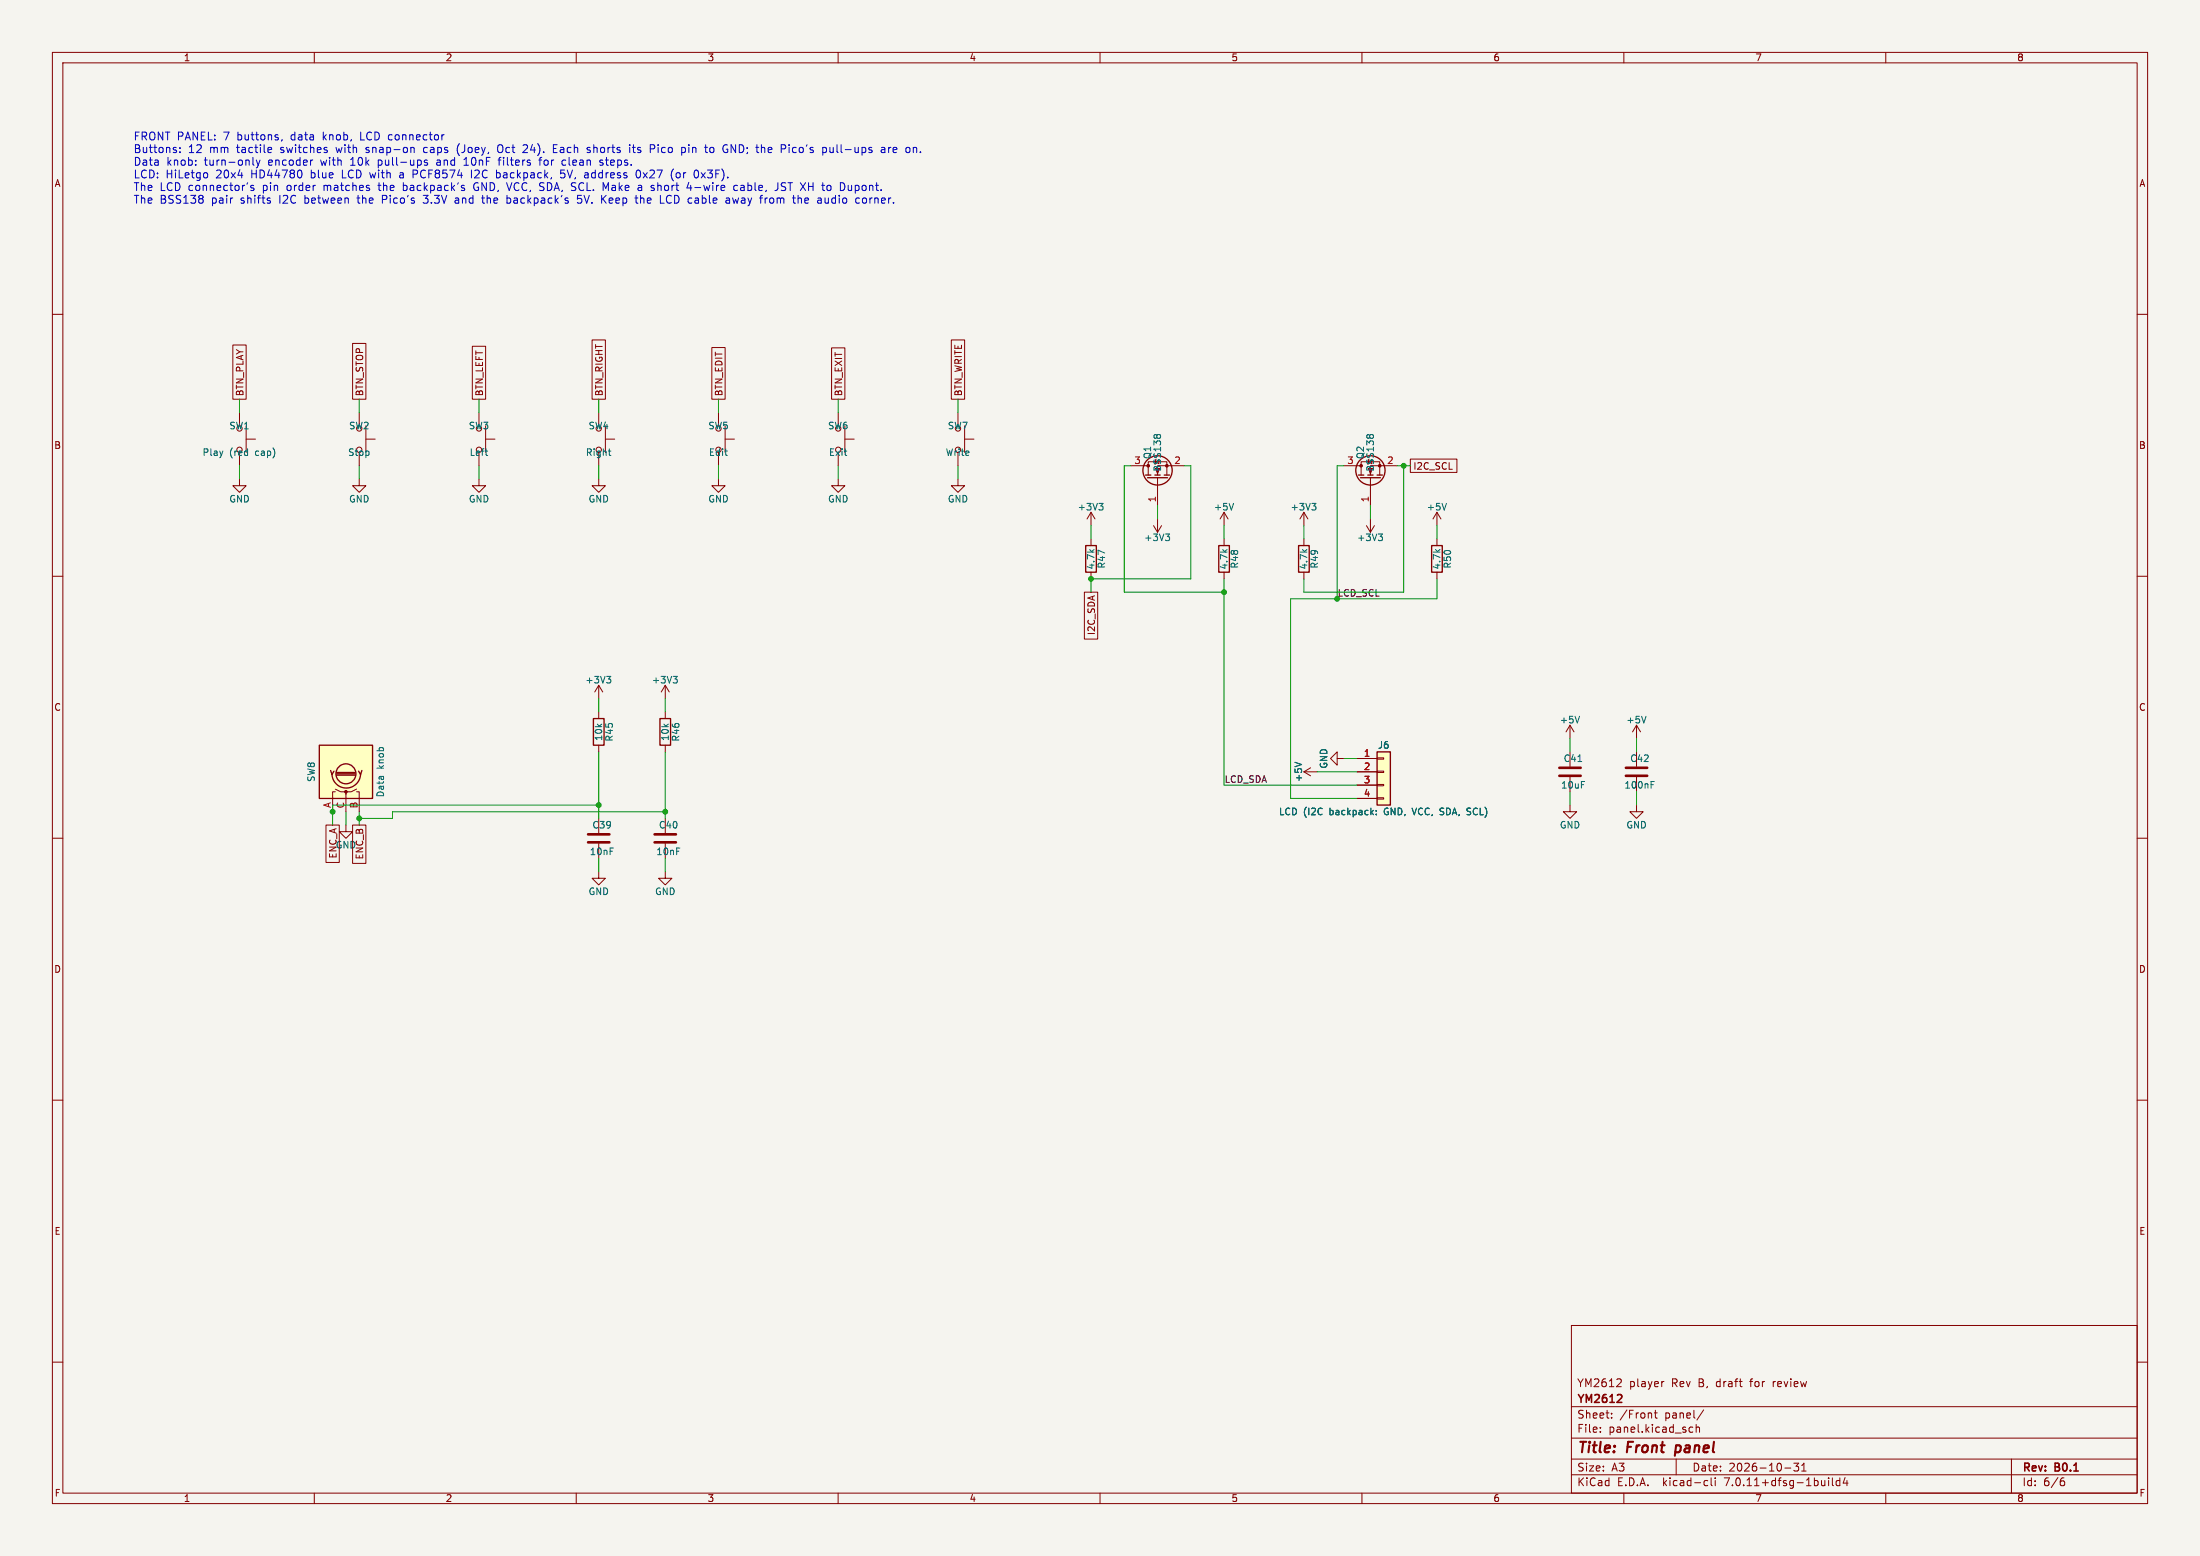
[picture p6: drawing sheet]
(kicad_sch (version 20230121) (generator eeschema)

 (paper "A3")

 (title_block
  (title "Front panel")
  (date "2026-10-31")
  (rev "B0.1")
  (company "YM2612")
  (comment 1 "YM2612 player Rev B, draft for review"))

 (lib_symbols
   (symbol "Switch:SW_Push" (pin_numbers hide) (pin_names (offset 1.016) hide) (in_bom yes) (on_board yes)
   (property "Reference" "SW" (at 1.27 2.54 0) (effects (font (size 1.27 1.27)) (justify left)))
   (property "Value" "SW_Push" (at 0 -1.524 0) (effects (font (size 1.27 1.27))))
   (property "Footprint" "" (at 0 5.08 0) (effects (font (size 1.27 1.27)) hide))
   (property "Datasheet" "~" (at 0 5.08 0) (effects (font (size 1.27 1.27)) hide))
   (symbol "SW_Push_0_1"
    (circle (center -2.032 0) (radius 0.508) (stroke (width 0) (type default)) (fill (type none)))
    (polyline (pts (xy 0 1.27) (xy 0 3.048)) (stroke (width 0) (type default)) (fill (type none)))
    (polyline (pts (xy 2.54 1.27) (xy -2.54 1.27)) (stroke (width 0) (type default)) (fill (type none)))
    (circle (center 2.032 0) (radius 0.508) (stroke (width 0) (type default)) (fill (type none)))
    (pin passive line (at -5.08 0 0) (length 2.54) (name "1" (effects (font (size 1.27 1.27)))) (number "1" (effects (font (size 1.27 1.27)))))
    (pin passive line (at 5.08 0 180) (length 2.54) (name "2" (effects (font (size 1.27 1.27)))) (number "2" (effects (font (size 1.27 1.27)))))))
   (symbol "Device:RotaryEncoder" (pin_names (offset 0.254) hide) (in_bom yes) (on_board yes)
   (property "Reference" "SW" (at 0 6.604 0) (effects (font (size 1.27 1.27))))
   (property "Value" "RotaryEncoder" (at 0 -6.604 0) (effects (font (size 1.27 1.27))))
   (property "Footprint" "" (at -3.81 4.064 0) (effects (font (size 1.27 1.27)) hide))
   (property "Datasheet" "~" (at 0 6.604 0) (effects (font (size 1.27 1.27)) hide))
   (symbol "RotaryEncoder_0_1"
    (rectangle (start -5.08 5.08) (end 5.08 -5.08) (stroke (width 0.254) (type default)) (fill (type background)))
    (circle (center -3.81 0) (radius 0.254) (stroke (width 0) (type default)) (fill (type outline)))
    (circle (center -0.381 0) (radius 1.905) (stroke (width 0.254) (type default)) (fill (type none)))
    (arc (start -0.381 2.667) (mid -3.0988 -0.0635) (end -0.381 -2.794) (stroke (width 0.254) (type default)) (fill (type none)))
    (polyline (pts (xy -0.635 -1.778) (xy -0.635 1.778)) (stroke (width 0.254) (type default)) (fill (type none)))
    (polyline (pts (xy -0.381 -1.778) (xy -0.381 1.778)) (stroke (width 0.254) (type default)) (fill (type none)))
    (polyline (pts (xy -0.127 1.778) (xy -0.127 -1.778)) (stroke (width 0.254) (type default)) (fill (type none)))
    (polyline (pts (xy -5.08 -2.54) (xy -3.81 -2.54) (xy -3.81 -2.032)) (stroke (width 0) (type default)) (fill (type none)))
    (polyline (pts (xy -5.08 2.54) (xy -3.81 2.54) (xy -3.81 2.032)) (stroke (width 0) (type default)) (fill (type none)))
    (polyline (pts (xy 0.254 -3.048) (xy -0.508 -2.794) (xy 0.127 -2.413)) (stroke (width 0.254) (type default)) (fill (type none)))
    (polyline (pts (xy 0.254 2.921) (xy -0.508 2.667) (xy 0.127 2.286)) (stroke (width 0.254) (type default)) (fill (type none)))
    (polyline (pts (xy -5.08 0) (xy -3.81 0) (xy -3.81 -1.016) (xy -3.302 -2.032)) (stroke (width 0) (type default)) (fill (type none)))
    (polyline (pts (xy -4.318 0) (xy -3.81 0) (xy -3.81 1.016) (xy -3.302 2.032)) (stroke (width 0) (type default)) (fill (type none))))
   (symbol "RotaryEncoder_1_1"
    (pin passive line (at -7.62 2.54 0) (length 2.54) (name "A" (effects (font (size 1.27 1.27)))) (number "A" (effects (font (size 1.27 1.27)))))
    (pin passive line (at -7.62 -2.54 0) (length 2.54) (name "B" (effects (font (size 1.27 1.27)))) (number "B" (effects (font (size 1.27 1.27)))))
    (pin passive line (at -7.62 0 0) (length 2.54) (name "C" (effects (font (size 1.27 1.27)))) (number "C" (effects (font (size 1.27 1.27)))))))
   (symbol "Device:R" (pin_numbers hide) (pin_names (offset 0)) (in_bom yes) (on_board yes)
   (property "Reference" "R" (at 2.032 0 90) (effects (font (size 1.27 1.27))))
   (property "Value" "R" (at 0 0 90) (effects (font (size 1.27 1.27))))
   (property "Footprint" "" (at -1.778 0 90) (effects (font (size 1.27 1.27)) hide))
   (property "Datasheet" "~" (at 0 0 0) (effects (font (size 1.27 1.27)) hide))
   (symbol "R_0_1"
    (rectangle (start -1.016 -2.54) (end 1.016 2.54) (stroke (width 0.254) (type default)) (fill (type none))))
   (symbol "R_1_1"
    (pin passive line (at 0 3.81 270) (length 1.27) (name "~" (effects (font (size 1.27 1.27)))) (number "1" (effects (font (size 1.27 1.27)))))
    (pin passive line (at 0 -3.81 90) (length 1.27) (name "~" (effects (font (size 1.27 1.27)))) (number "2" (effects (font (size 1.27 1.27)))))))
   (symbol "Device:C" (pin_numbers hide) (pin_names (offset 0.254)) (in_bom yes) (on_board yes)
   (property "Reference" "C" (at 0.635 2.54 0) (effects (font (size 1.27 1.27)) (justify left)))
   (property "Value" "C" (at 0.635 -2.54 0) (effects (font (size 1.27 1.27)) (justify left)))
   (property "Footprint" "" (at 0.9652 -3.81 0) (effects (font (size 1.27 1.27)) hide))
   (property "Datasheet" "~" (at 0 0 0) (effects (font (size 1.27 1.27)) hide))
   (symbol "C_0_1"
    (polyline (pts (xy -2.032 -0.762) (xy 2.032 -0.762)) (stroke (width 0.508) (type default)) (fill (type none)))
    (polyline (pts (xy -2.032 0.762) (xy 2.032 0.762)) (stroke (width 0.508) (type default)) (fill (type none))))
   (symbol "C_1_1"
    (pin passive line (at 0 3.81 270) (length 2.794) (name "~" (effects (font (size 1.27 1.27)))) (number "1" (effects (font (size 1.27 1.27)))))
    (pin passive line (at 0 -3.81 90) (length 2.794) (name "~" (effects (font (size 1.27 1.27)))) (number "2" (effects (font (size 1.27 1.27)))))))
   (symbol "Transistor_FET:BSS138" (pin_names hide) (in_bom yes) (on_board yes)
   (property "Reference" "Q" (at 5.08 1.905 0) (effects (font (size 1.27 1.27)) (justify left)))
   (property "Value" "BSS138" (at 5.08 0 0) (effects (font (size 1.27 1.27)) (justify left)))
   (property "Footprint" "Package_TO_SOT_SMD:SOT-23" (at 5.08 -1.905 0) (effects (font (size 1.27 1.27) italic) (justify left) hide))
   (property "Datasheet" "https://www.onsemi.com/pub/Collateral/BSS138-D.PDF" (at 5.08 -3.81 0) (effects (font (size 1.27 1.27)) (justify left) hide))
   (symbol "BSS138_0_1"
    (polyline (pts (xy 0.254 0) (xy -2.54 0)) (stroke (width 0) (type default)) (fill (type none)))
    (polyline (pts (xy 0.254 1.905) (xy 0.254 -1.905)) (stroke (width 0.254) (type default)) (fill (type none)))
    (polyline (pts (xy 0.762 -1.27) (xy 0.762 -2.286)) (stroke (width 0.254) (type default)) (fill (type none)))
    (polyline (pts (xy 0.762 0.508) (xy 0.762 -0.508)) (stroke (width 0.254) (type default)) (fill (type none)))
    (polyline (pts (xy 0.762 2.286) (xy 0.762 1.27)) (stroke (width 0.254) (type default)) (fill (type none)))
    (polyline (pts (xy 2.54 2.54) (xy 2.54 1.778)) (stroke (width 0) (type default)) (fill (type none)))
    (polyline (pts (xy 2.54 -2.54) (xy 2.54 0) (xy 0.762 0)) (stroke (width 0) (type default)) (fill (type none)))
    (polyline (pts (xy 0.762 -1.778) (xy 3.302 -1.778) (xy 3.302 1.778) (xy 0.762 1.778)) (stroke (width 0) (type default)) (fill (type none)))
    (polyline (pts (xy 1.016 0) (xy 2.032 0.381) (xy 2.032 -0.381) (xy 1.016 0)) (stroke (width 0) (type default)) (fill (type outline)))
    (polyline (pts (xy 2.794 0.508) (xy 2.921 0.381) (xy 3.683 0.381) (xy 3.81 0.254)) (stroke (width 0) (type default)) (fill (type none)))
    (polyline (pts (xy 3.302 0.381) (xy 2.921 -0.254) (xy 3.683 -0.254) (xy 3.302 0.381)) (stroke (width 0) (type default)) (fill (type none)))
    (circle (center 1.651 0) (radius 2.794) (stroke (width 0.254) (type default)) (fill (type none)))
    (circle (center 2.54 -1.778) (radius 0.254) (stroke (width 0) (type default)) (fill (type outline)))
    (circle (center 2.54 1.778) (radius 0.254) (stroke (width 0) (type default)) (fill (type outline))))
   (symbol "BSS138_1_1"
    (pin input line (at -5.08 0 0) (length 2.54) (name "G" (effects (font (size 1.27 1.27)))) (number "1" (effects (font (size 1.27 1.27)))))
    (pin passive line (at 2.54 -5.08 90) (length 2.54) (name "S" (effects (font (size 1.27 1.27)))) (number "2" (effects (font (size 1.27 1.27)))))
    (pin passive line (at 2.54 5.08 270) (length 2.54) (name "D" (effects (font (size 1.27 1.27)))) (number "3" (effects (font (size 1.27 1.27)))))))
   (symbol "Connector_Generic:Conn_01x04" (pin_names (offset 1.016) hide) (in_bom yes) (on_board yes)
   (property "Reference" "J" (at 0 5.08 0) (effects (font (size 1.27 1.27))))
   (property "Value" "Conn_01x04" (at 0 -7.62 0) (effects (font (size 1.27 1.27))))
   (property "Footprint" "" (at 0 0 0) (effects (font (size 1.27 1.27)) hide))
   (property "Datasheet" "~" (at 0 0 0) (effects (font (size 1.27 1.27)) hide))
   (symbol "Conn_01x04_1_1"
    (rectangle (start -1.27 -4.953) (end 0 -5.207) (stroke (width 0.1524) (type default)) (fill (type none)))
    (rectangle (start -1.27 -2.413) (end 0 -2.667) (stroke (width 0.1524) (type default)) (fill (type none)))
    (rectangle (start -1.27 0.127) (end 0 -0.127) (stroke (width 0.1524) (type default)) (fill (type none)))
    (rectangle (start -1.27 2.667) (end 0 2.413) (stroke (width 0.1524) (type default)) (fill (type none)))
    (rectangle (start -1.27 3.81) (end 1.27 -6.35) (stroke (width 0.254) (type default)) (fill (type background)))
    (pin passive line (at -5.08 2.54 0) (length 3.81) (name "Pin_1" (effects (font (size 1.27 1.27)))) (number "1" (effects (font (size 1.27 1.27)))))
    (pin passive line (at -5.08 0 0) (length 3.81) (name "Pin_2" (effects (font (size 1.27 1.27)))) (number "2" (effects (font (size 1.27 1.27)))))
    (pin passive line (at -5.08 -2.54 0) (length 3.81) (name "Pin_3" (effects (font (size 1.27 1.27)))) (number "3" (effects (font (size 1.27 1.27)))))
    (pin passive line (at -5.08 -5.08 0) (length 3.81) (name "Pin_4" (effects (font (size 1.27 1.27)))) (number "4" (effects (font (size 1.27 1.27)))))))
   (symbol "power:GND" (power) (pin_names (offset 0)) (in_bom yes) (on_board yes)
   (property "Reference" "#PWR" (at 0 -6.35 0) (effects (font (size 1.27 1.27)) hide))
   (property "Value" "GND" (at 0 -3.81 0) (effects (font (size 1.27 1.27))))
   (property "Footprint" "" (at 0 0 0) (effects (font (size 1.27 1.27)) hide))
   (property "Datasheet" "" (at 0 0 0) (effects (font (size 1.27 1.27)) hide))
   (symbol "GND_0_1"
    (polyline (pts (xy 0 0) (xy 0 -1.27) (xy 1.27 -1.27) (xy 0 -2.54) (xy -1.27 -1.27) (xy 0 -1.27)) (stroke (width 0) (type default)) (fill (type none))))
   (symbol "GND_1_1"
    (pin power_in line (at 0 0 270) (length 0) hide (name "GND" (effects (font (size 1.27 1.27)))) (number "1" (effects (font (size 1.27 1.27)))))))
   (symbol "power:+3V3" (power) (pin_names (offset 0)) (in_bom yes) (on_board yes)
   (property "Reference" "#PWR" (at 0 -3.81 0) (effects (font (size 1.27 1.27)) hide))
   (property "Value" "+3V3" (at 0 3.556 0) (effects (font (size 1.27 1.27))))
   (property "Footprint" "" (at 0 0 0) (effects (font (size 1.27 1.27)) hide))
   (property "Datasheet" "" (at 0 0 0) (effects (font (size 1.27 1.27)) hide))
   (symbol "+3V3_0_1"
    (polyline (pts (xy -0.762 1.27) (xy 0 2.54)) (stroke (width 0) (type default)) (fill (type none)))
    (polyline (pts (xy 0 0) (xy 0 2.54)) (stroke (width 0) (type default)) (fill (type none)))
    (polyline (pts (xy 0 2.54) (xy 0.762 1.27)) (stroke (width 0) (type default)) (fill (type none))))
   (symbol "+3V3_1_1"
    (pin power_in line (at 0 0 90) (length 0) hide (name "+3V3" (effects (font (size 1.27 1.27)))) (number "1" (effects (font (size 1.27 1.27)))))))
   (symbol "power:+5V" (power) (pin_names (offset 0)) (in_bom yes) (on_board yes)
   (property "Reference" "#PWR" (at 0 -3.81 0) (effects (font (size 1.27 1.27)) hide))
   (property "Value" "+5V" (at 0 3.556 0) (effects (font (size 1.27 1.27))))
   (property "Footprint" "" (at 0 0 0) (effects (font (size 1.27 1.27)) hide))
   (property "Datasheet" "" (at 0 0 0) (effects (font (size 1.27 1.27)) hide))
   (symbol "+5V_0_1"
    (polyline (pts (xy -0.762 1.27) (xy 0 2.54)) (stroke (width 0) (type default)) (fill (type none)))
    (polyline (pts (xy 0 0) (xy 0 2.54)) (stroke (width 0) (type default)) (fill (type none)))
    (polyline (pts (xy 0 2.54) (xy 0.762 1.27)) (stroke (width 0) (type default)) (fill (type none))))
   (symbol "+5V_1_1"
    (pin power_in line (at 0 0 90) (length 0) hide (name "+5V" (effects (font (size 1.27 1.27)))) (number "1" (effects (font (size 1.27 1.27))))))))

 (symbol (lib_id "Switch:SW_Push") (at 45.72 83.82 270) (unit 1) (in_bom yes) (on_board yes) (dnp no)
  (property "Reference" "SW1" (at 45.72 81.28 90) (effects (font (size 1.27 1.27))))
  (property "Value" "Play (red cap)" (at 45.72 86.36 90) (effects (font (size 1.27 1.27))))
  (property "Footprint" "Button_Switch_THT:SW_PUSH-12mm" (at 45.72 83.82 0) (effects (font (size 1.27 1.27)) hide))
  (property "Datasheet" "" (at 45.72 83.82 0) (effects (font (size 1.27 1.27)) hide))
  (property "MPN" "B3F-4055" (at 45.72 83.82 0) (effects (font (size 1.27 1.27)) hide))
  (property "Spec" "Omron 12 mm tactile switch, 7.3 mm tall, with a B32-series snap-on round cap" (at 45.72 83.82 0) (effects (font (size 1.27 1.27)) hide)) (pin "1") (pin "2"))
 (symbol (lib_id "Switch:SW_Push") (at 68.58 83.82 270) (unit 1) (in_bom yes) (on_board yes) (dnp no)
  (property "Reference" "SW2" (at 68.58 81.28 90) (effects (font (size 1.27 1.27))))
  (property "Value" "Stop" (at 68.58 86.36 90) (effects (font (size 1.27 1.27))))
  (property "Footprint" "Button_Switch_THT:SW_PUSH-12mm" (at 68.58 83.82 0) (effects (font (size 1.27 1.27)) hide))
  (property "Datasheet" "" (at 68.58 83.82 0) (effects (font (size 1.27 1.27)) hide))
  (property "MPN" "B3F-4055" (at 68.58 83.82 0) (effects (font (size 1.27 1.27)) hide))
  (property "Spec" "Omron 12 mm tactile switch, 7.3 mm tall, with a B32-series snap-on round cap" (at 68.58 83.82 0) (effects (font (size 1.27 1.27)) hide)) (pin "1") (pin "2"))
 (symbol (lib_id "Switch:SW_Push") (at 91.44 83.82 270) (unit 1) (in_bom yes) (on_board yes) (dnp no)
  (property "Reference" "SW3" (at 91.44 81.28 90) (effects (font (size 1.27 1.27))))
  (property "Value" "Left" (at 91.44 86.36 90) (effects (font (size 1.27 1.27))))
  (property "Footprint" "Button_Switch_THT:SW_PUSH-12mm" (at 91.44 83.82 0) (effects (font (size 1.27 1.27)) hide))
  (property "Datasheet" "" (at 91.44 83.82 0) (effects (font (size 1.27 1.27)) hide))
  (property "MPN" "B3F-4055" (at 91.44 83.82 0) (effects (font (size 1.27 1.27)) hide))
  (property "Spec" "Omron 12 mm tactile switch, 7.3 mm tall, with a B32-series snap-on round cap" (at 91.44 83.82 0) (effects (font (size 1.27 1.27)) hide)) (pin "1") (pin "2"))
 (symbol (lib_id "Switch:SW_Push") (at 114.3 83.82 270) (unit 1) (in_bom yes) (on_board yes) (dnp no)
  (property "Reference" "SW4" (at 114.3 81.28 90) (effects (font (size 1.27 1.27))))
  (property "Value" "Right" (at 114.3 86.36 90) (effects (font (size 1.27 1.27))))
  (property "Footprint" "Button_Switch_THT:SW_PUSH-12mm" (at 114.3 83.82 0) (effects (font (size 1.27 1.27)) hide))
  (property "Datasheet" "" (at 114.3 83.82 0) (effects (font (size 1.27 1.27)) hide))
  (property "MPN" "B3F-4055" (at 114.3 83.82 0) (effects (font (size 1.27 1.27)) hide))
  (property "Spec" "Omron 12 mm tactile switch, 7.3 mm tall, with a B32-series snap-on round cap" (at 114.3 83.82 0) (effects (font (size 1.27 1.27)) hide)) (pin "1") (pin "2"))
 (symbol (lib_id "Switch:SW_Push") (at 137.16 83.82 270) (unit 1) (in_bom yes) (on_board yes) (dnp no)
  (property "Reference" "SW5" (at 137.16 81.28 90) (effects (font (size 1.27 1.27))))
  (property "Value" "Edit" (at 137.16 86.36 90) (effects (font (size 1.27 1.27))))
  (property "Footprint" "Button_Switch_THT:SW_PUSH-12mm" (at 137.16 83.82 0) (effects (font (size 1.27 1.27)) hide))
  (property "Datasheet" "" (at 137.16 83.82 0) (effects (font (size 1.27 1.27)) hide))
  (property "MPN" "B3F-4055" (at 137.16 83.82 0) (effects (font (size 1.27 1.27)) hide))
  (property "Spec" "Omron 12 mm tactile switch, 7.3 mm tall, with a B32-series snap-on round cap" (at 137.16 83.82 0) (effects (font (size 1.27 1.27)) hide)) (pin "1") (pin "2"))
 (symbol (lib_id "Switch:SW_Push") (at 160.02 83.82 270) (unit 1) (in_bom yes) (on_board yes) (dnp no)
  (property "Reference" "SW6" (at 160.02 81.28 90) (effects (font (size 1.27 1.27))))
  (property "Value" "Exit" (at 160.02 86.36 90) (effects (font (size 1.27 1.27))))
  (property "Footprint" "Button_Switch_THT:SW_PUSH-12mm" (at 160.02 83.82 0) (effects (font (size 1.27 1.27)) hide))
  (property "Datasheet" "" (at 160.02 83.82 0) (effects (font (size 1.27 1.27)) hide))
  (property "MPN" "B3F-4055" (at 160.02 83.82 0) (effects (font (size 1.27 1.27)) hide))
  (property "Spec" "Omron 12 mm tactile switch, 7.3 mm tall, with a B32-series snap-on round cap" (at 160.02 83.82 0) (effects (font (size 1.27 1.27)) hide)) (pin "1") (pin "2"))
 (symbol (lib_id "Switch:SW_Push") (at 182.88 83.82 270) (unit 1) (in_bom yes) (on_board yes) (dnp no)
  (property "Reference" "SW7" (at 182.88 81.28 90) (effects (font (size 1.27 1.27))))
  (property "Value" "Write" (at 182.88 86.36 90) (effects (font (size 1.27 1.27))))
  (property "Footprint" "Button_Switch_THT:SW_PUSH-12mm" (at 182.88 83.82 0) (effects (font (size 1.27 1.27)) hide))
  (property "Datasheet" "" (at 182.88 83.82 0) (effects (font (size 1.27 1.27)) hide))
  (property "MPN" "B3F-4055" (at 182.88 83.82 0) (effects (font (size 1.27 1.27)) hide))
  (property "Spec" "Omron 12 mm tactile switch, 7.3 mm tall, with a B32-series snap-on round cap" (at 182.88 83.82 0) (effects (font (size 1.27 1.27)) hide)) (pin "1") (pin "2"))
 (symbol (lib_id "Device:RotaryEncoder") (at 66.04 147.32 90) (unit 1) (in_bom yes) (on_board yes) (dnp no)
  (property "Reference" "SW8" (at 59.436 147.32 0) (effects (font (size 1.27 1.27))))
  (property "Value" "Data knob" (at 72.644 147.32 0) (effects (font (size 1.27 1.27))))
  (property "Footprint" "Rotary_Encoder:RotaryEncoder_Alps_EC11E_Vertical_H20mm" (at 66.04 147.32 0) (effects (font (size 1.27 1.27)) hide))
  (property "Datasheet" "" (at 66.04 147.32 0) (effects (font (size 1.27 1.27)) hide))
  (property "MPN" "PEC11R-4215F-N0024" (at 66.04 147.32 0) (effects (font (size 1.27 1.27)) hide))
  (property "Spec" "Bourns 24-step encoder, no push switch, 15 mm shaft (EC11 footprint)" (at 66.04 147.32 0) (effects (font (size 1.27 1.27)) hide)) (pin "A") (pin "B") (pin "C"))
 (symbol (lib_id "Device:R") (at 114.3 139.7 0) (unit 1) (in_bom yes) (on_board yes) (dnp no)
  (property "Reference" "R45" (at 116.332 139.7 90) (effects (font (size 1.27 1.27))))
  (property "Value" "10k" (at 114.3 139.7 90) (effects (font (size 1.27 1.27))))
  (property "Footprint" "Resistor_SMD:R_0603_1608Metric" (at 114.3 139.7 0) (effects (font (size 1.27 1.27)) hide))
  (property "Datasheet" "" (at 114.3 139.7 0) (effects (font (size 1.27 1.27)) hide))
  (property "Spec" "1%, 0603" (at 114.3 139.7 0) (effects (font (size 1.27 1.27)) hide)) (pin "1") (pin "2"))
 (symbol (lib_id "Device:R") (at 127 139.7 0) (unit 1) (in_bom yes) (on_board yes) (dnp no)
  (property "Reference" "R46" (at 129.032 139.7 90) (effects (font (size 1.27 1.27))))
  (property "Value" "10k" (at 127 139.7 90) (effects (font (size 1.27 1.27))))
  (property "Footprint" "Resistor_SMD:R_0603_1608Metric" (at 127 139.7 0) (effects (font (size 1.27 1.27)) hide))
  (property "Datasheet" "" (at 127 139.7 0) (effects (font (size 1.27 1.27)) hide))
  (property "Spec" "1%, 0603" (at 127 139.7 0) (effects (font (size 1.27 1.27)) hide)) (pin "1") (pin "2"))
 (symbol (lib_id "Device:C") (at 114.3 160.02 0) (unit 1) (in_bom yes) (on_board yes) (dnp no)
  (property "Reference" "C39" (at 114.935 157.48 0) (effects (font (size 1.27 1.27))))
  (property "Value" "10nF" (at 114.935 162.56 0) (effects (font (size 1.27 1.27))))
  (property "Footprint" "Capacitor_SMD:C_0603_1608Metric" (at 114.3 160.02 0) (effects (font (size 1.27 1.27)) hide))
  (property "Datasheet" "" (at 114.3 160.02 0) (effects (font (size 1.27 1.27)) hide))
  (property "Spec" "X7R, 16V" (at 114.3 160.02 0) (effects (font (size 1.27 1.27)) hide)) (pin "1") (pin "2"))
 (symbol (lib_id "Device:C") (at 127 160.02 0) (unit 1) (in_bom yes) (on_board yes) (dnp no)
  (property "Reference" "C40" (at 127.635 157.48 0) (effects (font (size 1.27 1.27))))
  (property "Value" "10nF" (at 127.635 162.56 0) (effects (font (size 1.27 1.27))))
  (property "Footprint" "Capacitor_SMD:C_0603_1608Metric" (at 127 160.02 0) (effects (font (size 1.27 1.27)) hide))
  (property "Datasheet" "" (at 127 160.02 0) (effects (font (size 1.27 1.27)) hide))
  (property "Spec" "X7R, 16V" (at 127 160.02 0) (effects (font (size 1.27 1.27)) hide)) (pin "1") (pin "2"))
 (symbol (lib_id "Transistor_FET:BSS138") (at 220.98 91.44 90) (unit 1) (in_bom yes) (on_board yes) (dnp no)
  (property "Reference" "Q1" (at 219.075 86.36 0) (effects (font (size 1.27 1.27))))
  (property "Value" "BSS138" (at 220.98 86.36 0) (effects (font (size 1.27 1.27))))
  (property "Footprint" "Package_TO_SOT_SMD:SOT-23" (at 220.98 91.44 0) (effects (font (size 1.27 1.27)) hide))
  (property "Datasheet" "" (at 220.98 91.44 0) (effects (font (size 1.27 1.27)) hide))
  (property "MPN" "BSS138" (at 220.98 91.44 0) (effects (font (size 1.27 1.27)) hide))
  (property "Spec" "N-MOSFET, SOT-23" (at 220.98 91.44 0) (effects (font (size 1.27 1.27)) hide)) (pin "1") (pin "2") (pin "3"))
 (symbol (lib_id "Device:R") (at 208.28 106.68 0) (unit 1) (in_bom yes) (on_board yes) (dnp no)
  (property "Reference" "R47" (at 210.312 106.68 90) (effects (font (size 1.27 1.27))))
  (property "Value" "4.7k" (at 208.28 106.68 90) (effects (font (size 1.27 1.27))))
  (property "Footprint" "Resistor_SMD:R_0603_1608Metric" (at 208.28 106.68 0) (effects (font (size 1.27 1.27)) hide))
  (property "Datasheet" "" (at 208.28 106.68 0) (effects (font (size 1.27 1.27)) hide))
  (property "Spec" "1%, 0603" (at 208.28 106.68 0) (effects (font (size 1.27 1.27)) hide)) (pin "1") (pin "2"))
 (symbol (lib_id "Device:R") (at 233.68 106.68 0) (unit 1) (in_bom yes) (on_board yes) (dnp no)
  (property "Reference" "R48" (at 235.712 106.68 90) (effects (font (size 1.27 1.27))))
  (property "Value" "4.7k" (at 233.68 106.68 90) (effects (font (size 1.27 1.27))))
  (property "Footprint" "Resistor_SMD:R_0603_1608Metric" (at 233.68 106.68 0) (effects (font (size 1.27 1.27)) hide))
  (property "Datasheet" "" (at 233.68 106.68 0) (effects (font (size 1.27 1.27)) hide))
  (property "Spec" "1%, 0603" (at 233.68 106.68 0) (effects (font (size 1.27 1.27)) hide)) (pin "1") (pin "2"))
 (symbol (lib_id "Transistor_FET:BSS138") (at 261.62 91.44 90) (unit 1) (in_bom yes) (on_board yes) (dnp no)
  (property "Reference" "Q2" (at 259.715 86.36 0) (effects (font (size 1.27 1.27))))
  (property "Value" "BSS138" (at 261.62 86.36 0) (effects (font (size 1.27 1.27))))
  (property "Footprint" "Package_TO_SOT_SMD:SOT-23" (at 261.62 91.44 0) (effects (font (size 1.27 1.27)) hide))
  (property "Datasheet" "" (at 261.62 91.44 0) (effects (font (size 1.27 1.27)) hide))
  (property "MPN" "BSS138" (at 261.62 91.44 0) (effects (font (size 1.27 1.27)) hide))
  (property "Spec" "N-MOSFET, SOT-23" (at 261.62 91.44 0) (effects (font (size 1.27 1.27)) hide)) (pin "1") (pin "2") (pin "3"))
 (symbol (lib_id "Device:R") (at 248.92 106.68 0) (unit 1) (in_bom yes) (on_board yes) (dnp no)
  (property "Reference" "R49" (at 250.952 106.68 90) (effects (font (size 1.27 1.27))))
  (property "Value" "4.7k" (at 248.92 106.68 90) (effects (font (size 1.27 1.27))))
  (property "Footprint" "Resistor_SMD:R_0603_1608Metric" (at 248.92 106.68 0) (effects (font (size 1.27 1.27)) hide))
  (property "Datasheet" "" (at 248.92 106.68 0) (effects (font (size 1.27 1.27)) hide))
  (property "Spec" "1%, 0603" (at 248.92 106.68 0) (effects (font (size 1.27 1.27)) hide)) (pin "1") (pin "2"))
 (symbol (lib_id "Device:R") (at 274.32 106.68 0) (unit 1) (in_bom yes) (on_board yes) (dnp no)
  (property "Reference" "R50" (at 276.352 106.68 90) (effects (font (size 1.27 1.27))))
  (property "Value" "4.7k" (at 274.32 106.68 90) (effects (font (size 1.27 1.27))))
  (property "Footprint" "Resistor_SMD:R_0603_1608Metric" (at 274.32 106.68 0) (effects (font (size 1.27 1.27)) hide))
  (property "Datasheet" "" (at 274.32 106.68 0) (effects (font (size 1.27 1.27)) hide))
  (property "Spec" "1%, 0603" (at 274.32 106.68 0) (effects (font (size 1.27 1.27)) hide)) (pin "1") (pin "2"))
 (symbol (lib_id "Connector_Generic:Conn_01x04") (at 264.16 147.32 0) (unit 1) (in_bom yes) (on_board yes) (dnp no)
  (property "Reference" "J6" (at 264.16 142.24 0) (effects (font (size 1.27 1.27))))
  (property "Value" "LCD (I2C backpack: GND, VCC, SDA, SCL)" (at 264.16 154.94 0) (effects (font (size 1.27 1.27))))
  (property "Footprint" "Connector_JST:JST_XH_B4B-XH-A_1x04_P2.50mm_Vertical" (at 264.16 147.32 0) (effects (font (size 1.27 1.27)) hide))
  (property "Datasheet" "" (at 264.16 147.32 0) (effects (font (size 1.27 1.27)) hide))
  (property "MPN" "B4B-XH-A(LF)(SN)" (at 264.16 147.32 0) (effects (font (size 1.27 1.27)) hide))
  (property "Spec" "JST XH 4-pin header" (at 264.16 147.32 0) (effects (font (size 1.27 1.27)) hide)) (pin "1") (pin "2") (pin "3") (pin "4"))
 (symbol (lib_id "Device:C") (at 299.72 147.32 0) (unit 1) (in_bom yes) (on_board yes) (dnp no)
  (property "Reference" "C41" (at 300.355 144.78 0) (effects (font (size 1.27 1.27))))
  (property "Value" "10uF" (at 300.355 149.86 0) (effects (font (size 1.27 1.27))))
  (property "Footprint" "Capacitor_SMD:C_0805_2012Metric" (at 299.72 147.32 0) (effects (font (size 1.27 1.27)) hide))
  (property "Datasheet" "" (at 299.72 147.32 0) (effects (font (size 1.27 1.27)) hide))
  (property "Spec" "X5R, 10V, 0805" (at 299.72 147.32 0) (effects (font (size 1.27 1.27)) hide)) (pin "1") (pin "2"))
 (symbol (lib_id "Device:C") (at 312.42 147.32 0) (unit 1) (in_bom yes) (on_board yes) (dnp no)
  (property "Reference" "C42" (at 313.055 144.78 0) (effects (font (size 1.27 1.27))))
  (property "Value" "100nF" (at 313.055 149.86 0) (effects (font (size 1.27 1.27))))
  (property "Footprint" "Capacitor_SMD:C_0603_1608Metric" (at 312.42 147.32 0) (effects (font (size 1.27 1.27)) hide))
  (property "Datasheet" "" (at 312.42 147.32 0) (effects (font (size 1.27 1.27)) hide))
  (property "Spec" "X7R, 16V" (at 312.42 147.32 0) (effects (font (size 1.27 1.27)) hide)) (pin "1") (pin "2"))
 (symbol (lib_id "power:GND") (at 45.72 91.44 0) (unit 1) (in_bom yes) (on_board yes) (dnp no)
  (property "Reference" "#PWR5001" (at 45.72 91.44 0) (effects (font (size 1.27 1.27)) hide))
  (property "Value" "GND" (at 45.72 95.25 0) (effects (font (size 1.27 1.27))))
  (property "Footprint" "" (at 45.72 91.44 0) (effects (font (size 1.27 1.27)) hide))
  (property "Datasheet" "" (at 45.72 91.44 0) (effects (font (size 1.27 1.27)) hide)) (pin "1"))
 (symbol (lib_id "power:GND") (at 68.58 91.44 0) (unit 1) (in_bom yes) (on_board yes) (dnp no)
  (property "Reference" "#PWR5002" (at 68.58 91.44 0) (effects (font (size 1.27 1.27)) hide))
  (property "Value" "GND" (at 68.58 95.25 0) (effects (font (size 1.27 1.27))))
  (property "Footprint" "" (at 68.58 91.44 0) (effects (font (size 1.27 1.27)) hide))
  (property "Datasheet" "" (at 68.58 91.44 0) (effects (font (size 1.27 1.27)) hide)) (pin "1"))
 (symbol (lib_id "power:GND") (at 91.44 91.44 0) (unit 1) (in_bom yes) (on_board yes) (dnp no)
  (property "Reference" "#PWR5003" (at 91.44 91.44 0) (effects (font (size 1.27 1.27)) hide))
  (property "Value" "GND" (at 91.44 95.25 0) (effects (font (size 1.27 1.27))))
  (property "Footprint" "" (at 91.44 91.44 0) (effects (font (size 1.27 1.27)) hide))
  (property "Datasheet" "" (at 91.44 91.44 0) (effects (font (size 1.27 1.27)) hide)) (pin "1"))
 (symbol (lib_id "power:GND") (at 114.3 91.44 0) (unit 1) (in_bom yes) (on_board yes) (dnp no)
  (property "Reference" "#PWR5004" (at 114.3 91.44 0) (effects (font (size 1.27 1.27)) hide))
  (property "Value" "GND" (at 114.3 95.25 0) (effects (font (size 1.27 1.27))))
  (property "Footprint" "" (at 114.3 91.44 0) (effects (font (size 1.27 1.27)) hide))
  (property "Datasheet" "" (at 114.3 91.44 0) (effects (font (size 1.27 1.27)) hide)) (pin "1"))
 (symbol (lib_id "power:GND") (at 137.16 91.44 0) (unit 1) (in_bom yes) (on_board yes) (dnp no)
  (property "Reference" "#PWR5005" (at 137.16 91.44 0) (effects (font (size 1.27 1.27)) hide))
  (property "Value" "GND" (at 137.16 95.25 0) (effects (font (size 1.27 1.27))))
  (property "Footprint" "" (at 137.16 91.44 0) (effects (font (size 1.27 1.27)) hide))
  (property "Datasheet" "" (at 137.16 91.44 0) (effects (font (size 1.27 1.27)) hide)) (pin "1"))
 (symbol (lib_id "power:GND") (at 160.02 91.44 0) (unit 1) (in_bom yes) (on_board yes) (dnp no)
  (property "Reference" "#PWR5006" (at 160.02 91.44 0) (effects (font (size 1.27 1.27)) hide))
  (property "Value" "GND" (at 160.02 95.25 0) (effects (font (size 1.27 1.27))))
  (property "Footprint" "" (at 160.02 91.44 0) (effects (font (size 1.27 1.27)) hide))
  (property "Datasheet" "" (at 160.02 91.44 0) (effects (font (size 1.27 1.27)) hide)) (pin "1"))
 (symbol (lib_id "power:GND") (at 182.88 91.44 0) (unit 1) (in_bom yes) (on_board yes) (dnp no)
  (property "Reference" "#PWR5007" (at 182.88 91.44 0) (effects (font (size 1.27 1.27)) hide))
  (property "Value" "GND" (at 182.88 95.25 0) (effects (font (size 1.27 1.27))))
  (property "Footprint" "" (at 182.88 91.44 0) (effects (font (size 1.27 1.27)) hide))
  (property "Datasheet" "" (at 182.88 91.44 0) (effects (font (size 1.27 1.27)) hide)) (pin "1"))
 (symbol (lib_id "power:GND") (at 66.04 157.48 0) (unit 1) (in_bom yes) (on_board yes) (dnp no)
  (property "Reference" "#PWR5008" (at 66.04 157.48 0) (effects (font (size 1.27 1.27)) hide))
  (property "Value" "GND" (at 66.04 161.29 0) (effects (font (size 1.27 1.27))))
  (property "Footprint" "" (at 66.04 157.48 0) (effects (font (size 1.27 1.27)) hide))
  (property "Datasheet" "" (at 66.04 157.48 0) (effects (font (size 1.27 1.27)) hide)) (pin "1"))
 (symbol (lib_id "power:+3V3") (at 114.3 133.35 0) (unit 1) (in_bom yes) (on_board yes) (dnp no)
  (property "Reference" "#PWR5009" (at 114.3 133.35 0) (effects (font (size 1.27 1.27)) hide))
  (property "Value" "+3V3" (at 114.3 129.794 0) (effects (font (size 1.27 1.27))))
  (property "Footprint" "" (at 114.3 133.35 0) (effects (font (size 1.27 1.27)) hide))
  (property "Datasheet" "" (at 114.3 133.35 0) (effects (font (size 1.27 1.27)) hide)) (pin "1"))
 (symbol (lib_id "power:+3V3") (at 127 133.35 0) (unit 1) (in_bom yes) (on_board yes) (dnp no)
  (property "Reference" "#PWR5010" (at 127 133.35 0) (effects (font (size 1.27 1.27)) hide))
  (property "Value" "+3V3" (at 127 129.794 0) (effects (font (size 1.27 1.27))))
  (property "Footprint" "" (at 127 133.35 0) (effects (font (size 1.27 1.27)) hide))
  (property "Datasheet" "" (at 127 133.35 0) (effects (font (size 1.27 1.27)) hide)) (pin "1"))
 (symbol (lib_id "power:GND") (at 114.3 166.37 0) (unit 1) (in_bom yes) (on_board yes) (dnp no)
  (property "Reference" "#PWR5011" (at 114.3 166.37 0) (effects (font (size 1.27 1.27)) hide))
  (property "Value" "GND" (at 114.3 170.18 0) (effects (font (size 1.27 1.27))))
  (property "Footprint" "" (at 114.3 166.37 0) (effects (font (size 1.27 1.27)) hide))
  (property "Datasheet" "" (at 114.3 166.37 0) (effects (font (size 1.27 1.27)) hide)) (pin "1"))
 (symbol (lib_id "power:GND") (at 127 166.37 0) (unit 1) (in_bom yes) (on_board yes) (dnp no)
  (property "Reference" "#PWR5012" (at 127 166.37 0) (effects (font (size 1.27 1.27)) hide))
  (property "Value" "GND" (at 127 170.18 0) (effects (font (size 1.27 1.27))))
  (property "Footprint" "" (at 127 166.37 0) (effects (font (size 1.27 1.27)) hide))
  (property "Datasheet" "" (at 127 166.37 0) (effects (font (size 1.27 1.27)) hide)) (pin "1"))
 (symbol (lib_id "power:+3V3") (at 220.98 99.06 180) (unit 1) (in_bom yes) (on_board yes) (dnp no)
  (property "Reference" "#PWR5013" (at 220.98 99.06 0) (effects (font (size 1.27 1.27)) hide))
  (property "Value" "+3V3" (at 220.98 102.616 0) (effects (font (size 1.27 1.27))))
  (property "Footprint" "" (at 220.98 99.06 0) (effects (font (size 1.27 1.27)) hide))
  (property "Datasheet" "" (at 220.98 99.06 0) (effects (font (size 1.27 1.27)) hide)) (pin "1"))
 (symbol (lib_id "power:+3V3") (at 208.28 100.33 0) (unit 1) (in_bom yes) (on_board yes) (dnp no)
  (property "Reference" "#PWR5014" (at 208.28 100.33 0) (effects (font (size 1.27 1.27)) hide))
  (property "Value" "+3V3" (at 208.28 96.774 0) (effects (font (size 1.27 1.27))))
  (property "Footprint" "" (at 208.28 100.33 0) (effects (font (size 1.27 1.27)) hide))
  (property "Datasheet" "" (at 208.28 100.33 0) (effects (font (size 1.27 1.27)) hide)) (pin "1"))
 (symbol (lib_id "power:+5V") (at 233.68 100.33 0) (unit 1) (in_bom yes) (on_board yes) (dnp no)
  (property "Reference" "#PWR5015" (at 233.68 100.33 0) (effects (font (size 1.27 1.27)) hide))
  (property "Value" "+5V" (at 233.68 96.774 0) (effects (font (size 1.27 1.27))))
  (property "Footprint" "" (at 233.68 100.33 0) (effects (font (size 1.27 1.27)) hide))
  (property "Datasheet" "" (at 233.68 100.33 0) (effects (font (size 1.27 1.27)) hide)) (pin "1"))
 (symbol (lib_id "power:+3V3") (at 261.62 99.06 180) (unit 1) (in_bom yes) (on_board yes) (dnp no)
  (property "Reference" "#PWR5016" (at 261.62 99.06 0) (effects (font (size 1.27 1.27)) hide))
  (property "Value" "+3V3" (at 261.62 102.616 0) (effects (font (size 1.27 1.27))))
  (property "Footprint" "" (at 261.62 99.06 0) (effects (font (size 1.27 1.27)) hide))
  (property "Datasheet" "" (at 261.62 99.06 0) (effects (font (size 1.27 1.27)) hide)) (pin "1"))
 (symbol (lib_id "power:+3V3") (at 248.92 100.33 0) (unit 1) (in_bom yes) (on_board yes) (dnp no)
  (property "Reference" "#PWR5017" (at 248.92 100.33 0) (effects (font (size 1.27 1.27)) hide))
  (property "Value" "+3V3" (at 248.92 96.774 0) (effects (font (size 1.27 1.27))))
  (property "Footprint" "" (at 248.92 100.33 0) (effects (font (size 1.27 1.27)) hide))
  (property "Datasheet" "" (at 248.92 100.33 0) (effects (font (size 1.27 1.27)) hide)) (pin "1"))
 (symbol (lib_id "power:+5V") (at 274.32 100.33 0) (unit 1) (in_bom yes) (on_board yes) (dnp no)
  (property "Reference" "#PWR5018" (at 274.32 100.33 0) (effects (font (size 1.27 1.27)) hide))
  (property "Value" "+5V" (at 274.32 96.774 0) (effects (font (size 1.27 1.27))))
  (property "Footprint" "" (at 274.32 100.33 0) (effects (font (size 1.27 1.27)) hide))
  (property "Datasheet" "" (at 274.32 100.33 0) (effects (font (size 1.27 1.27)) hide)) (pin "1"))
 (symbol (lib_id "power:GND") (at 256.54 144.78 270) (unit 1) (in_bom yes) (on_board yes) (dnp no)
  (property "Reference" "#PWR5019" (at 256.54 144.78 0) (effects (font (size 1.27 1.27)) hide))
  (property "Value" "GND" (at 252.73 144.78 0) (effects (font (size 1.27 1.27))))
  (property "Footprint" "" (at 256.54 144.78 0) (effects (font (size 1.27 1.27)) hide))
  (property "Datasheet" "" (at 256.54 144.78 0) (effects (font (size 1.27 1.27)) hide)) (pin "1"))
 (symbol (lib_id "power:+5V") (at 251.46 147.32 90) (unit 1) (in_bom yes) (on_board yes) (dnp no)
  (property "Reference" "#PWR5020" (at 251.46 147.32 0) (effects (font (size 1.27 1.27)) hide))
  (property "Value" "+5V" (at 247.904 147.32 0) (effects (font (size 1.27 1.27))))
  (property "Footprint" "" (at 251.46 147.32 0) (effects (font (size 1.27 1.27)) hide))
  (property "Datasheet" "" (at 251.46 147.32 0) (effects (font (size 1.27 1.27)) hide)) (pin "1"))
 (symbol (lib_id "power:+5V") (at 299.72 140.97 0) (unit 1) (in_bom yes) (on_board yes) (dnp no)
  (property "Reference" "#PWR5021" (at 299.72 140.97 0) (effects (font (size 1.27 1.27)) hide))
  (property "Value" "+5V" (at 299.72 137.414 0) (effects (font (size 1.27 1.27))))
  (property "Footprint" "" (at 299.72 140.97 0) (effects (font (size 1.27 1.27)) hide))
  (property "Datasheet" "" (at 299.72 140.97 0) (effects (font (size 1.27 1.27)) hide)) (pin "1"))
 (symbol (lib_id "power:GND") (at 299.72 153.67 0) (unit 1) (in_bom yes) (on_board yes) (dnp no)
  (property "Reference" "#PWR5022" (at 299.72 153.67 0) (effects (font (size 1.27 1.27)) hide))
  (property "Value" "GND" (at 299.72 157.48 0) (effects (font (size 1.27 1.27))))
  (property "Footprint" "" (at 299.72 153.67 0) (effects (font (size 1.27 1.27)) hide))
  (property "Datasheet" "" (at 299.72 153.67 0) (effects (font (size 1.27 1.27)) hide)) (pin "1"))
 (symbol (lib_id "power:+5V") (at 312.42 140.97 0) (unit 1) (in_bom yes) (on_board yes) (dnp no)
  (property "Reference" "#PWR5023" (at 312.42 140.97 0) (effects (font (size 1.27 1.27)) hide))
  (property "Value" "+5V" (at 312.42 137.414 0) (effects (font (size 1.27 1.27))))
  (property "Footprint" "" (at 312.42 140.97 0) (effects (font (size 1.27 1.27)) hide))
  (property "Datasheet" "" (at 312.42 140.97 0) (effects (font (size 1.27 1.27)) hide)) (pin "1"))
 (symbol (lib_id "power:GND") (at 312.42 153.67 0) (unit 1) (in_bom yes) (on_board yes) (dnp no)
  (property "Reference" "#PWR5024" (at 312.42 153.67 0) (effects (font (size 1.27 1.27)) hide))
  (property "Value" "GND" (at 312.42 157.48 0) (effects (font (size 1.27 1.27))))
  (property "Footprint" "" (at 312.42 153.67 0) (effects (font (size 1.27 1.27)) hide))
  (property "Datasheet" "" (at 312.42 153.67 0) (effects (font (size 1.27 1.27)) hide)) (pin "1"))
 (wire (pts (xy 45.72 88.9) (xy 45.72 91.44)) (stroke (width 0) (type default)))
 (wire (pts (xy 68.58 88.9) (xy 68.58 91.44)) (stroke (width 0) (type default)))
 (wire (pts (xy 91.44 88.9) (xy 91.44 91.44)) (stroke (width 0) (type default)))
 (wire (pts (xy 114.3 88.9) (xy 114.3 91.44)) (stroke (width 0) (type default)))
 (wire (pts (xy 137.16 88.9) (xy 137.16 91.44)) (stroke (width 0) (type default)))
 (wire (pts (xy 160.02 88.9) (xy 160.02 91.44)) (stroke (width 0) (type default)))
 (wire (pts (xy 182.88 88.9) (xy 182.88 91.44)) (stroke (width 0) (type default)))
 (wire (pts (xy 66.04 154.94) (xy 66.04 157.48)) (stroke (width 0) (type default)))
 (wire (pts (xy 114.3 135.89) (xy 114.3 133.35)) (stroke (width 0) (type default)))
 (wire (pts (xy 127 135.89) (xy 127 133.35)) (stroke (width 0) (type default)))
 (wire (pts (xy 114.3 163.83) (xy 114.3 166.37)) (stroke (width 0) (type default)))
 (wire (pts (xy 127 163.83) (xy 127 166.37)) (stroke (width 0) (type default)))
 (wire (pts (xy 220.98 96.52) (xy 220.98 99.06)) (stroke (width 0) (type default)))
 (wire (pts (xy 208.28 102.87) (xy 208.28 100.33)) (stroke (width 0) (type default)))
 (wire (pts (xy 233.68 102.87) (xy 233.68 100.33)) (stroke (width 0) (type default)))
 (wire (pts (xy 261.62 96.52) (xy 261.62 99.06)) (stroke (width 0) (type default)))
 (wire (pts (xy 248.92 102.87) (xy 248.92 100.33)) (stroke (width 0) (type default)))
 (wire (pts (xy 274.32 102.87) (xy 274.32 100.33)) (stroke (width 0) (type default)))
 (wire (pts (xy 259.08 144.78) (xy 256.54 144.78)) (stroke (width 0) (type default)))
 (wire (pts (xy 259.08 147.32) (xy 251.46 147.32)) (stroke (width 0) (type default)))
 (wire (pts (xy 299.72 143.51) (xy 299.72 140.97)) (stroke (width 0) (type default)))
 (wire (pts (xy 299.72 151.13) (xy 299.72 153.67)) (stroke (width 0) (type default)))
 (wire (pts (xy 312.42 143.51) (xy 312.42 140.97)) (stroke (width 0) (type default)))
 (wire (pts (xy 312.42 151.13) (xy 312.42 153.67)) (stroke (width 0) (type default)))
 (global_label "BTN_EDIT" (shape passive) (at 137.16 76.2 90) (fields_autoplaced) (effects (font (size 1.27 1.27)) (justify left))
  (property "Intersheetrefs" "${INTERSHEET_REFS}" (at 137.16 76.2 0) (effects (font (size 1.27 1.27)) hide)))
 (global_label "BTN_EXIT" (shape passive) (at 160.02 76.2 90) (fields_autoplaced) (effects (font (size 1.27 1.27)) (justify left))
  (property "Intersheetrefs" "${INTERSHEET_REFS}" (at 160.02 76.2 0) (effects (font (size 1.27 1.27)) hide)))
 (global_label "BTN_LEFT" (shape passive) (at 91.44 76.2 90) (fields_autoplaced) (effects (font (size 1.27 1.27)) (justify left))
  (property "Intersheetrefs" "${INTERSHEET_REFS}" (at 91.44 76.2 0) (effects (font (size 1.27 1.27)) hide)))
 (global_label "BTN_PLAY" (shape passive) (at 45.72 76.2 90) (fields_autoplaced) (effects (font (size 1.27 1.27)) (justify left))
  (property "Intersheetrefs" "${INTERSHEET_REFS}" (at 45.72 76.2 0) (effects (font (size 1.27 1.27)) hide)))
 (global_label "BTN_RIGHT" (shape passive) (at 114.3 76.2 90) (fields_autoplaced) (effects (font (size 1.27 1.27)) (justify left))
  (property "Intersheetrefs" "${INTERSHEET_REFS}" (at 114.3 76.2 0) (effects (font (size 1.27 1.27)) hide)))
 (global_label "BTN_STOP" (shape passive) (at 68.58 76.2 90) (fields_autoplaced) (effects (font (size 1.27 1.27)) (justify left))
  (property "Intersheetrefs" "${INTERSHEET_REFS}" (at 68.58 76.2 0) (effects (font (size 1.27 1.27)) hide)))
 (global_label "BTN_WRITE" (shape passive) (at 182.88 76.2 90) (fields_autoplaced) (effects (font (size 1.27 1.27)) (justify left))
  (property "Intersheetrefs" "${INTERSHEET_REFS}" (at 182.88 76.2 0) (effects (font (size 1.27 1.27)) hide)))
 (global_label "ENC_A" (shape passive) (at 63.5 157.48 270) (fields_autoplaced) (effects (font (size 1.27 1.27)) (justify right))
  (property "Intersheetrefs" "${INTERSHEET_REFS}" (at 63.5 157.48 0) (effects (font (size 1.27 1.27)) hide)))
 (global_label "ENC_B" (shape passive) (at 68.58 157.48 270) (fields_autoplaced) (effects (font (size 1.27 1.27)) (justify right))
  (property "Intersheetrefs" "${INTERSHEET_REFS}" (at 68.58 157.48 0) (effects (font (size 1.27 1.27)) hide)))
 (global_label "I2C_SCL" (shape passive) (at 269.24 88.9 0) (fields_autoplaced) (effects (font (size 1.27 1.27)) (justify left))
  (property "Intersheetrefs" "${INTERSHEET_REFS}" (at 269.24 88.9 0) (effects (font (size 1.27 1.27)) hide)))
 (global_label "I2C_SDA" (shape passive) (at 208.28 113.03 270) (fields_autoplaced) (effects (font (size 1.27 1.27)) (justify right))
  (property "Intersheetrefs" "${INTERSHEET_REFS}" (at 208.28 113.03 0) (effects (font (size 1.27 1.27)) hide)))
 (wire (pts (xy 137.16 76.2) (xy 137.16 78.74)) (stroke (width 0) (type default)))
 (wire (pts (xy 160.02 78.74) (xy 160.02 76.2)) (stroke (width 0) (type default)))
 (wire (pts (xy 91.44 78.74) (xy 91.44 76.2)) (stroke (width 0) (type default)))
 (wire (pts (xy 45.72 78.74) (xy 45.72 76.2)) (stroke (width 0) (type default)))
 (wire (pts (xy 114.3 76.2) (xy 114.3 78.74)) (stroke (width 0) (type default)))
 (wire (pts (xy 68.58 76.2) (xy 68.58 78.74)) (stroke (width 0) (type default)))
 (wire (pts (xy 182.88 76.2) (xy 182.88 78.74)) (stroke (width 0) (type default)))
 (wire (pts (xy 114.3 156.21) (xy 114.3 153.67)) (stroke (width 0) (type default)))
 (wire (pts (xy 63.5 154.94) (xy 63.5 157.48)) (stroke (width 0) (type default)))
 (wire (pts (xy 63.5 154.94) (xy 63.5 153.67)) (stroke (width 0) (type default)))
 (wire (pts (xy 114.3 143.51) (xy 114.3 153.67)) (stroke (width 0) (type default)))
 (wire (pts (xy 63.5 153.67) (xy 114.3 153.67)) (stroke (width 0) (type default)))
 (junction (at 63.5 154.94) (diameter 0) (color 0 0 0 0))
 (junction (at 114.3 153.67) (diameter 0) (color 0 0 0 0))
 (wire (pts (xy 127 156.21) (xy 127 154.94)) (stroke (width 0) (type default)))
 (wire (pts (xy 127 143.51) (xy 127 154.94)) (stroke (width 0) (type default)))
 (wire (pts (xy 74.93 154.94) (xy 127 154.94)) (stroke (width 0) (type default)))
 (wire (pts (xy 74.93 154.94) (xy 74.93 156.21)) (stroke (width 0) (type default)))
 (wire (pts (xy 68.58 154.94) (xy 68.58 156.21)) (stroke (width 0) (type default)))
 (wire (pts (xy 68.58 157.48) (xy 68.58 156.21)) (stroke (width 0) (type default)))
 (wire (pts (xy 74.93 156.21) (xy 68.58 156.21)) (stroke (width 0) (type default)))
 (junction (at 127 154.94) (diameter 0) (color 0 0 0 0))
 (junction (at 68.58 156.21) (diameter 0) (color 0 0 0 0))
 (wire (pts (xy 248.92 110.49) (xy 248.92 113.03)) (stroke (width 0) (type default)))
 (wire (pts (xy 248.92 113.03) (xy 267.97 113.03)) (stroke (width 0) (type default)))
 (wire (pts (xy 266.7 88.9) (xy 267.97 88.9)) (stroke (width 0) (type default)))
 (wire (pts (xy 267.97 88.9) (xy 269.24 88.9)) (stroke (width 0) (type default)))
 (wire (pts (xy 267.97 88.9) (xy 267.97 113.03)) (stroke (width 0) (type default)))
 (junction (at 267.97 88.9) (diameter 0) (color 0 0 0 0))
 (wire (pts (xy 227.33 110.49) (xy 227.33 88.9)) (stroke (width 0) (type default)))
 (wire (pts (xy 227.33 110.49) (xy 208.28 110.49)) (stroke (width 0) (type default)))
 (wire (pts (xy 227.33 88.9) (xy 226.06 88.9)) (stroke (width 0) (type default)))
 (wire (pts (xy 208.28 110.49) (xy 208.28 113.03)) (stroke (width 0) (type default)))
 (junction (at 208.28 110.49) (diameter 0) (color 0 0 0 0))
 (wire (pts (xy 259.08 152.4) (xy 246.38 152.4)) (stroke (width 0) (type default)))
 (wire (pts (xy 246.38 152.4) (xy 246.38 114.3)) (stroke (width 0) (type default)))
 (wire (pts (xy 255.27 114.3) (xy 255.27 88.9)) (stroke (width 0) (type default)))
 (wire (pts (xy 255.27 114.3) (xy 246.38 114.3)) (stroke (width 0) (type default)))
 (wire (pts (xy 255.27 114.3) (xy 274.32 114.3)) (stroke (width 0) (type default)))
 (wire (pts (xy 274.32 114.3) (xy 274.32 110.49)) (stroke (width 0) (type default)))
 (wire (pts (xy 255.27 88.9) (xy 256.54 88.9)) (stroke (width 0) (type default)))
 (label "LCD_SCL" (at 255.27 114.3 0) (fields_autoplaced) (effects (font (size 1.27 1.27)) (justify left bottom)))
 (junction (at 255.27 114.3) (diameter 0) (color 0 0 0 0))
 (wire (pts (xy 233.68 110.49) (xy 233.68 113.03)) (stroke (width 0) (type default)))
 (wire (pts (xy 233.68 113.03) (xy 233.68 149.86)) (stroke (width 0) (type default)))
 (wire (pts (xy 233.68 113.03) (xy 214.63 113.03)) (stroke (width 0) (type default)))
 (wire (pts (xy 233.68 149.86) (xy 259.08 149.86)) (stroke (width 0) (type default)))
 (wire (pts (xy 215.9 88.9) (xy 214.63 88.9)) (stroke (width 0) (type default)))
 (wire (pts (xy 214.63 88.9) (xy 214.63 113.03)) (stroke (width 0) (type default)))
 (label "LCD_SDA" (at 233.68 149.86 0) (fields_autoplaced) (effects (font (size 1.27 1.27)) (justify left bottom)))
 (junction (at 233.68 113.03) (diameter 0) (color 0 0 0 0))
 (text "FRONT PANEL: 7 buttons, data knob, LCD connector\nButtons: 12 mm tactile switches with snap-on caps (Joey, Oct 24). Each shorts its Pico pin to GND; the Pico's pull-ups are on.\nData knob: turn-only encoder with 10k pull-ups and 10nF filters for clean steps.\nLCD: HiLetgo 20x4 HD44780 blue LCD with a PCF8574 I2C backpack, 5V, address 0x27 (or 0x3F).\nThe LCD connector's pin order matches the backpack's GND, VCC, SDA, SCL. Make a short 4-wire cable, JST XH to Dupont.\nThe BSS138 pair shifts I2C between the Pico's 3.3V and the backpack's 5V. Keep the LCD cable away from the audio corner." (at 25.4 25.4 0) (effects (font (size 1.5 1.5)) (justify left top))))
